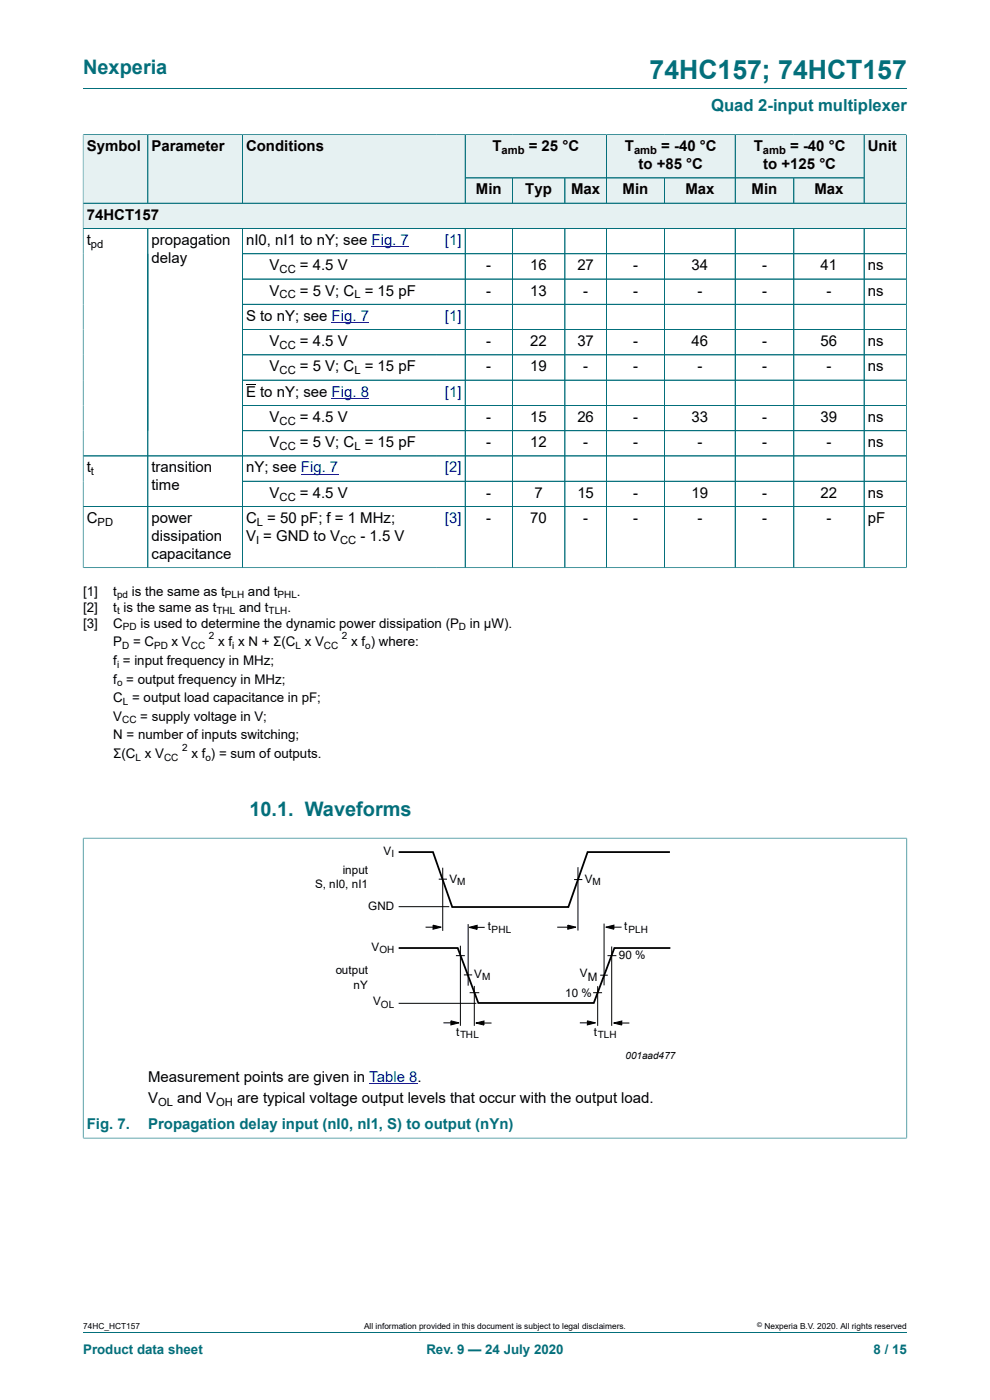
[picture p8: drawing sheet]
<svg xmlns="http://www.w3.org/2000/svg" width="210mm" height="297mm" viewBox="0 0 210 297" stroke-linecap="round" stroke-linejoin="round" font-family="sans-serif">
<path d="M17.6 18.8h174.8M98.7 28.6h29.9v9.1h-29.9z" fill="none" stroke="#036f7b" stroke-width=".21"/>
<path d="M98.8 28.6h29.8v9.1h-29.8z" fill="#e6f1f2"/>
<path d="M128.6 28.6h27.4v9.1h-27.4z" fill="none" stroke="#036f7b" stroke-width=".21"/>
<path d="M128.7 28.6h27.2v9.1h-27.2z" fill="#e6f1f2"/>
<path d="M156 28.6h27.3v9.1h-27.3z" fill="none" stroke="#036f7b" stroke-width=".21"/>
<path d="M156 28.6h27.2v9.1h-27.2z" fill="#e6f1f2"/>
<path d="M17.6 28.5v14.6h13.8v-14.5h-13.8" fill="none" stroke="#036f7b" stroke-width=".21"/>
<path d="M17.7 28.6h13.6v14.4h-13.6z" fill="#e6f1f2"/>
<path d="M31.4 28.6h20v14.5h-20z" fill="none" stroke="#036f7b" stroke-width=".21"/>
<path d="M31.4 28.6h19.9v14.4h-19.9z" fill="#e6f1f2"/>
<path d="M51.4 28.6h47.3v14.5h-47.3z" fill="none" stroke="#036f7b" stroke-width=".21"/>
<g fill="#e6f1f2">
<path d="M51.5 28.6h47.1v14.4h-47.1z"/>
<path d="M98.8 37.8h9.8v5.2h-9.8z"/>
</g>
<path d="M98.7 37.7h10v5.4h-10z" fill="none" stroke="#036f7b" stroke-width=".21"/>
<path d="M108.7 37.8h11.1v5.2h-11.1z" fill="#e6f1f2"/>
<path d="M108.7 37.7h11.1v5.4h-11.1z" fill="none" stroke="#036f7b" stroke-width=".21"/>
<path d="M119.9 37.8h8.7v5.2h-8.7z" fill="#e6f1f2"/>
<path d="M119.8 37.7h8.8v5.4h-8.8z" fill="none" stroke="#036f7b" stroke-width=".21"/>
<path d="M128.7 37.8h12.2v5.2h-12.2z" fill="#e6f1f2"/>
<path d="M128.6 37.7h12.4v5.4h-12.4z" fill="none" stroke="#036f7b" stroke-width=".21"/>
<path d="M141 37.8h14.9v5.2h-14.9z" fill="#e6f1f2"/>
<path d="M141 37.7h15v5.4h-15z" fill="none" stroke="#036f7b" stroke-width=".21"/>
<path d="M156 37.8h12.3v5.2h-12.3z" fill="#e6f1f2"/>
<path d="M156 37.7h12.4v5.4h-12.4z" fill="none" stroke="#036f7b" stroke-width=".21"/>
<path d="M168.5 37.8h14.7v5.2h-14.7z" fill="#e6f1f2"/>
<path d="M192.3 28.5v14.6h-23.9v-5.4h14.9M192.3 28.6h-9v14.5" fill="none" stroke="#036f7b" stroke-width=".21"/>
<path d="M183.4 28.6h8.8v14.4h-8.8z" fill="#e6f1f2"/>
<path d="M17.6 43.1h174.7v5.4h-174.7z" fill="none" stroke="#036f7b" stroke-width=".21"/>
<path d="M17.7 43.2h174.5v5.2h-174.5z" fill="#e6f1f2"/>
<g fill="none" stroke="#036f7b" stroke-width=".21">
<path d="M17.6 28.6v91.9M17.7 28.6h174.5M31.4 28.6v14.4M51.4 28.6v14.4M98.7 28.6v14.4M98.8 37.7h84.4M108.7 37.8v5.2M119.8 37.8v5.2M128.6 28.6v14.4M141 37.8v5.2M156 28.6v14.4M168.4 37.8v5.2"/>
<path d="M183.3 28.6v14.4M192.3 28.6v91.9M17.6 48.5h174.7M17.7 43.1h174.5M31.4 48.5v71.9M51.4 48.5v71.9M51.4 53.8h140.9M98.7 48.5v71.9M108.7 48.5v71.9M119.8 48.5v71.9M128.6 48.5v71.9M141 48.5v71.9"/>
<path d="M156 48.5v71.9M168.4 48.5v71.9M183.3 48.5v71.9M192.3 59.2h-140.9M51.4 64.6h140.9M51.4 69.9h140.9M51.4 75.3h140.9M17.6 96.7h174.7M51.4 86h140.9M192.3 80.6h-140.9M192.3 91.4h-140.9M17.6 107.5h174.7"/>
<path d="M51.4 102.1h140.9M17.6 120.4h174.7M17.6 177.8h174.8M17.6 177.7v63.8M192.4 177.7v63.8M17.6 241.4h174.8M17.6 282.6h174.8"/>
</g>
<path d="M78.8 52.3h7.9M70.3 68.4h8M70.3 84.5h8M63.8 100.6h8M78.3 229.9h10.3" fill="none" stroke="#00f" stroke-width=".21"/>
<g fill="none" stroke="#000" stroke-width=".21">
<path d="M52.2 81.7h2.1M84.6 192.3h10.7M90.3 196.7h2.5M91.9 196.3l1.7 .4-1.7 .4zM93.1 186.5h1.7M93.9 184.1v13.4M99.3 196v13.1M99.5 196.7l1.7-.4v.9zM100.3 196.7h2.5M118.2 196.7h3.3M120.4 196.3l1.8 .4-1.8 .4zM121.8 186.6h1.7"/>
<path d="M122.6 184v13.4M128.1 195.9v13.1M128.5 196.7l1.7-.4v.8zM129.2 196.7h2.6M84.6 212.8h16.4M94.1 217h2.5M95.6 216.6l1.8 .4-1.8 .4zM96.7 202.7h1.9M97.7 200.6v17M98.4 206.8h1.7M99.6 210.6h2.1M100.6 209.2v8.4"/>
<path d="M100.9 217l1.8-.4v.9zM101.7 217h2.6M123 217h2.5M124.6 216.6l1.7 .4-1.7 .4zM125.8 210.6h1.9M126.8 209.2v8.4M127.3 206.9h1.6M128.9 202.7h1.9M129.8 200.8v16.8M130.2 217l1.7-.4v.9zM131 217h2.5"/>
</g>
<path d="M84.6 180.8h7.2l4.1 11.6h24.7l4-11.6h17.5M84.6 201.1h12.5l4.4 11.7h24.5l4.3-11.7h11.9" fill="none" stroke="#000" stroke-width=".38"/>
<path d="M91.9 196.3l1.7 .4-1.7 .4zM99.5 196.7l1.7-.4v.9zM120.4 196.3l1.8 .4-1.8 .4zM128.5 196.7l1.7-.4v.8zM95.6 216.6l1.8 .4-1.8 .4zM100.9 217l1.8-.4v.9zM124.6 216.6l1.7 .4-1.7 .4zM130.2 217l1.7-.4v.9z" fill="#000"/>
<text font-size="5.6" fill="#036f7b" x="137.8" y="16.8">74HC157; 74HCT157</text>
<g font-size="4.2" fill="#036f7b">
<text x="17.6" y="15.6">Nexperia</text>
<text x="52.9" y="173.2">10.1. Waveforms</text>
</g>
<text font-size="3.5" fill="#036f7b" x="150.9" y="23.7">Quad 2-input multiplexer</text>
<g font-size="3.2">
<text x="18.4" y="32.1">Symbol</text>
<text x="32.1" y="32.1">Parameter</text>
<text x="52.2" y="32.1">Conditions</text>
<text x="104.5" y="32.1">T</text>
<text x="112.2" y="32.1">= 25 °C</text>
<text x="132.6" y="32.1">T</text>
<text x="135.4" y="35.9">to +85 °C</text>
<text x="140.3" y="32.1">= -40 °C</text>
<text x="159.9" y="32.1">T</text>
<text x="161.9" y="35.9">to +125 °C</text>
<text x="167.6" y="32.1">= -40 °C</text>
<text x="184.1" y="32.1">Unit</text>
<text x="100.9" y="41.3">Min</text>
<text x="111.4" y="41.3">Typ</text>
<text x="121.1" y="41.3">Max</text>
<text x="132.1" y="41.3">Min</text>
<text x="145.4" y="41.3">Max</text>
<text x="159.4" y="41.3">Min</text>
<text x="172.8" y="41.3">Max</text>
<text x="18.4" y="46.6">74HCT157</text>
<text x="18.4" y="52">t</text>
<text x="32.1" y="52">propagation</text>
<text x="52.2" y="52">nI0, nI1 to nY; see Fig. 7</text>
<text x="32.1" y="55.8">delay</text>
<text x="57.2" y="57.3">V</text>
<text x="63.6" y="57.3">= 4.5 V</text>
<text x="103.2" y="57.3">-</text>
<text x="112.5" y="57.3">16</text>
<text x="122.5" y="57.3">27</text>
<text x="134.3" y="57.3">-</text>
<text x="146.7" y="57.3">34</text>
<text x="161.6" y="57.3">-</text>
<text x="174.1" y="57.3">41</text>
<text x="184.1" y="57.3">ns</text>
<text x="57.2" y="62.7">V</text>
<text x="63.6" y="62.7">= 5 V; C = 15 pF</text>
<text x="103.2" y="62.7">-</text>
<text x="112.5" y="62.7">13</text>
<text x="123.7" y="62.7">-</text>
<text x="134.3" y="62.7">-</text>
<text x="147.9" y="62.7">-</text>
<text x="161.6" y="62.7">-</text>
<text x="175.3" y="62.7">-</text>
<text x="184.1" y="62.7">ns</text>
<text x="52.2" y="68.1">S to nY; see Fig. 7</text>
<text x="57.2" y="73.4">V</text>
<text x="63.6" y="73.4">= 4.5 V</text>
<text x="103.2" y="73.4">-</text>
<text x="112.5" y="73.4">22</text>
<text x="122.5" y="73.4">37</text>
<text x="134.3" y="73.4">-</text>
<text x="146.7" y="73.4">46</text>
<text x="161.6" y="73.4">-</text>
<text x="174.1" y="73.4">56</text>
<text x="184.1" y="73.4">ns</text>
<text x="57.2" y="78.8">V</text>
<text x="63.6" y="78.8">= 5 V; C = 15 pF</text>
<text x="103.2" y="78.8">-</text>
<text x="112.5" y="78.8">19</text>
<text x="123.7" y="78.8">-</text>
<text x="134.3" y="78.8">-</text>
<text x="147.9" y="78.8">-</text>
<text x="161.6" y="78.8">-</text>
<text x="175.3" y="78.8">-</text>
<text x="184.1" y="78.8">ns</text>
<text x="52.2" y="84.1">E to nY; see Fig. 8</text>
<text x="57.2" y="89.5">V</text>
<text x="63.6" y="89.5">= 4.5 V</text>
<text x="103.2" y="89.5">-</text>
<text x="112.5" y="89.5">15</text>
<text x="122.5" y="89.5">26</text>
<text x="134.3" y="89.5">-</text>
<text x="146.7" y="89.5">33</text>
<text x="161.6" y="89.5">-</text>
<text x="174.1" y="89.5">39</text>
<text x="184.1" y="89.5">ns</text>
<text x="57.2" y="94.9">V</text>
<text x="63.6" y="94.9">= 5 V; C = 15 pF</text>
<text x="103.2" y="94.9">-</text>
<text x="112.5" y="94.9">12</text>
<text x="123.7" y="94.9">-</text>
<text x="134.3" y="94.9">-</text>
<text x="147.9" y="94.9">-</text>
<text x="161.6" y="94.9">-</text>
<text x="175.3" y="94.9">-</text>
<text x="184.1" y="94.9">ns</text>
<text x="18.4" y="100.2">t</text>
<text x="32.1" y="100.2">transition</text>
<text x="52.2" y="100.2">nY; see Fig. 7</text>
<text x="32.1" y="104">time</text>
<text x="57.2" y="105.6">V</text>
<text x="63.6" y="105.6">= 4.5 V</text>
<text x="103.2" y="105.6">-</text>
<text x="113.4" y="105.6">7</text>
<text x="122.5" y="105.6">15</text>
<text x="134.3" y="105.6">-</text>
<text x="146.7" y="105.6">19</text>
<text x="161.6" y="105.6">-</text>
<text x="174.1" y="105.6">22</text>
<text x="184.1" y="105.6">ns</text>
<text x="18.4" y="111">C</text>
<text x="32.1" y="111">power</text>
<text x="52.2" y="111">C = 50 pF; f = 1 MHz;</text>
<text x="103.2" y="111">-</text>
<text x="112.5" y="111">70</text>
<text x="123.7" y="111">-</text>
<text x="134.3" y="111">-</text>
<text x="147.9" y="111">-</text>
<text x="161.6" y="111">-</text>
<text x="175.3" y="111">-</text>
<text x="184.1" y="111">pF</text>
<text x="32.1" y="114.8">dissipation</text>
<text x="32.1" y="118.6">capacitance</text>
<text x="52.2" y="114.8">V = GND to V</text>
<text x="76.5" y="114.8">- 1.5 V</text>
<text x="31.4" y="229.6">Measurement points are given in Table 8.</text>
<text x="31.4" y="234">V</text>
<text x="37.6" y="234">and V</text>
<text x="50.3" y="234">are typical voltage output levels that occur with the output load.</text>
</g>
<g font-size="3.2" fill="#00f">
<text x="94.4" y="52">[1]</text>
<text x="94.4" y="68.1">[1]</text>
<text x="94.4" y="84.1">[1]</text>
<text x="94.4" y="100.2">[2]</text>
<text x="94.4" y="111">[3]</text>
</g>
<g font-size="3.2" fill="#036f7b">
<text x="18.4" y="239.6">Fig. 7.</text>
<text x="31.4" y="239.6">Propagation delay input (nI0, nI1, S) to output (nYn)</text>
</g>
<g font-size="2.8">
<text x="17.6" y="126.4">[1]</text>
<text x="17.6" y="129.8">[2]</text>
<text x="24" y="126.4">t</text>
<text x="24" y="129.8">t is the same as t</text>
<text x="28" y="126.4">is the same as t</text>
<text x="50.7" y="129.8">and t</text>
<text x="52.6" y="126.4">and t</text>
<text x="61" y="129.8">.</text>
<text x="63" y="126.4">.</text>
<text x="17.6" y="133.2">[3]</text>
<text x="24" y="133.2">C</text>
<text x="24" y="137.1">P</text>
<text x="28.2" y="137.1">= C</text>
<text x="29.8" y="133.2">is used to determine the dynamic power dissipation (P</text>
<text x="36.4" y="137.1">x V</text>
<text x="46.3" y="137.1">x f x N + Σ(C x V</text>
<text x="74.5" y="137.1">x f ) where:</text>
<text x="99.7" y="133.2">in μW).</text>
<text x="24" y="141.1">f = input frequency in MHz;</text>
<text x="24" y="145">f = output frequency in MHz;</text>
<text x="24" y="149">C = output load capacitance in pF;</text>
<text x="24" y="152.9">V</text>
<text x="29.8" y="152.9">= supply voltage in V;</text>
<text x="24" y="156.9">N = number of inputs switching;</text>
<text x="24" y="160.8">Σ(C x V</text>
<text x="40.6" y="160.8">x f ) = sum of outputs.</text>
</g>
<g font-size="2.8" fill="#036f7b">
<text x="17.6" y="287.2">Product data sheet</text>
<text x="90.4" y="287.2">Rev. 9 — 24 July 2020</text>
<text x="185.3" y="287.2">8 / 15</text>
</g>
<g font-size="2.5">
<text x="72.7" y="185.5">input</text>
<text x="81.4" y="181.4">V</text>
<text x="66.8" y="188.4">S, nI0, nI1</text>
<text x="95.3" y="187.2">V</text>
<text x="124" y="187.2">V</text>
<text x="78.1" y="193.1">GND</text>
<text x="103.5" y="197.3">t</text>
<text x="132.4" y="197.4">t</text>
<text x="78.8" y="201.8">V</text>
<text x="131.3" y="203.5">90 %</text>
<text x="71.2" y="206.7">output</text>
<text x="75" y="209.8">nY</text>
<text x="100.6" y="207.4">V</text>
<text x="123" y="207.2">V</text>
<text x="124.7" y="208.1">M</text>
<text x="79.1" y="213.3">V</text>
<text x="119.9" y="211.5">10 %</text>
<text x="96.7" y="219.7">t</text>
<text x="125.9" y="219.7">t</text>
</g>
<g font-size="2.4">
<text x="106.4" y="32.7">amb</text>
<text x="134.5" y="32.7">amb</text>
<text x="161.8" y="32.7">amb</text>
<text x="19.3" y="52.6">pd</text>
<text x="59.3" y="58">CC</text>
<text x="59.3" y="63.3">CC</text>
<text x="75.2" y="63.3">L</text>
<text x="59.3" y="74">CC</text>
<text x="59.3" y="79.4">CC</text>
<text x="75.2" y="79.4">L</text>
<text x="59.3" y="90.1">CC</text>
<text x="59.3" y="95.5">CC</text>
<text x="75.2" y="95.5">L</text>
<text x="19.3" y="100.9">t</text>
<text x="59.3" y="106.2">CC</text>
<text x="20.7" y="111.6">PD</text>
<text x="54.5" y="111.6">L</text>
<text x="54.3" y="115.4">I</text>
<text x="72.1" y="115.4">CC</text>
<text x="33.5" y="234.6">OL</text>
<text x="45.9" y="234.6">OH</text>
</g>
<g font-size="2.1">
<text x="24.8" y="126.9">pd</text>
<text x="24.8" y="130.3">t</text>
<text x="45.9" y="130.3">THL</text>
<text x="47.7" y="126.9">PLH</text>
<text x="57" y="130.3">TLH</text>
<text x="58.9" y="126.9">PHL</text>
<text x="25.9" y="137.7">D</text>
<text x="26.1" y="133.7">PD</text>
<text x="32.7" y="137.7">PD</text>
<text x="40.5" y="137.7">CC</text>
<text x="44.3" y="135.7">2</text>
<text x="49.3" y="137.7">i</text>
<text x="62.7" y="137.7">L</text>
<text x="68.7" y="137.7">CC</text>
<text x="72.5" y="135.7">2</text>
<text x="77.5" y="137.7">o</text>
<text x="97.4" y="133.7">D</text>
<text x="24.8" y="141.6">i</text>
<text x="24.8" y="145.6">o</text>
<text x="26.1" y="149.5">L</text>
<text x="25.9" y="153.5">CC</text>
<text x="28.8" y="161.4">L</text>
<text x="34.8" y="161.4">CC</text>
<text x="38.6" y="159.4">2</text>
<text x="43.6" y="161.4">o</text>
<text x="83" y="181.9">I</text>
<text x="97" y="187.7">M</text>
<text x="125.7" y="187.7">M</text>
<text x="104.3" y="197.8">PHL</text>
<text x="133.3" y="197.9">PLH</text>
<text x="80.5" y="202.3">OH</text>
<text x="102.3" y="207.9">M</text>
<text x="80.8" y="213.8">OL</text>
<text x="97.6" y="220.2">THL</text>
<text x="126.8" y="220.2">TLH</text>
<text x="132.7" y="224.6">001aad477</text>
</g>
<g font-size="1.8">
<text x="17.6" y="282">74HC_HCT157</text>
<text x="77.2" y="282">All information provided in this document is subject to legal disclaimers.</text>
<text x="162.2" y="282">Nexperia B.V. 2020. All rights reserved</text>
</g>
<text font-size="1.4" x="160.6" y="281.6">©</text>
</svg>
